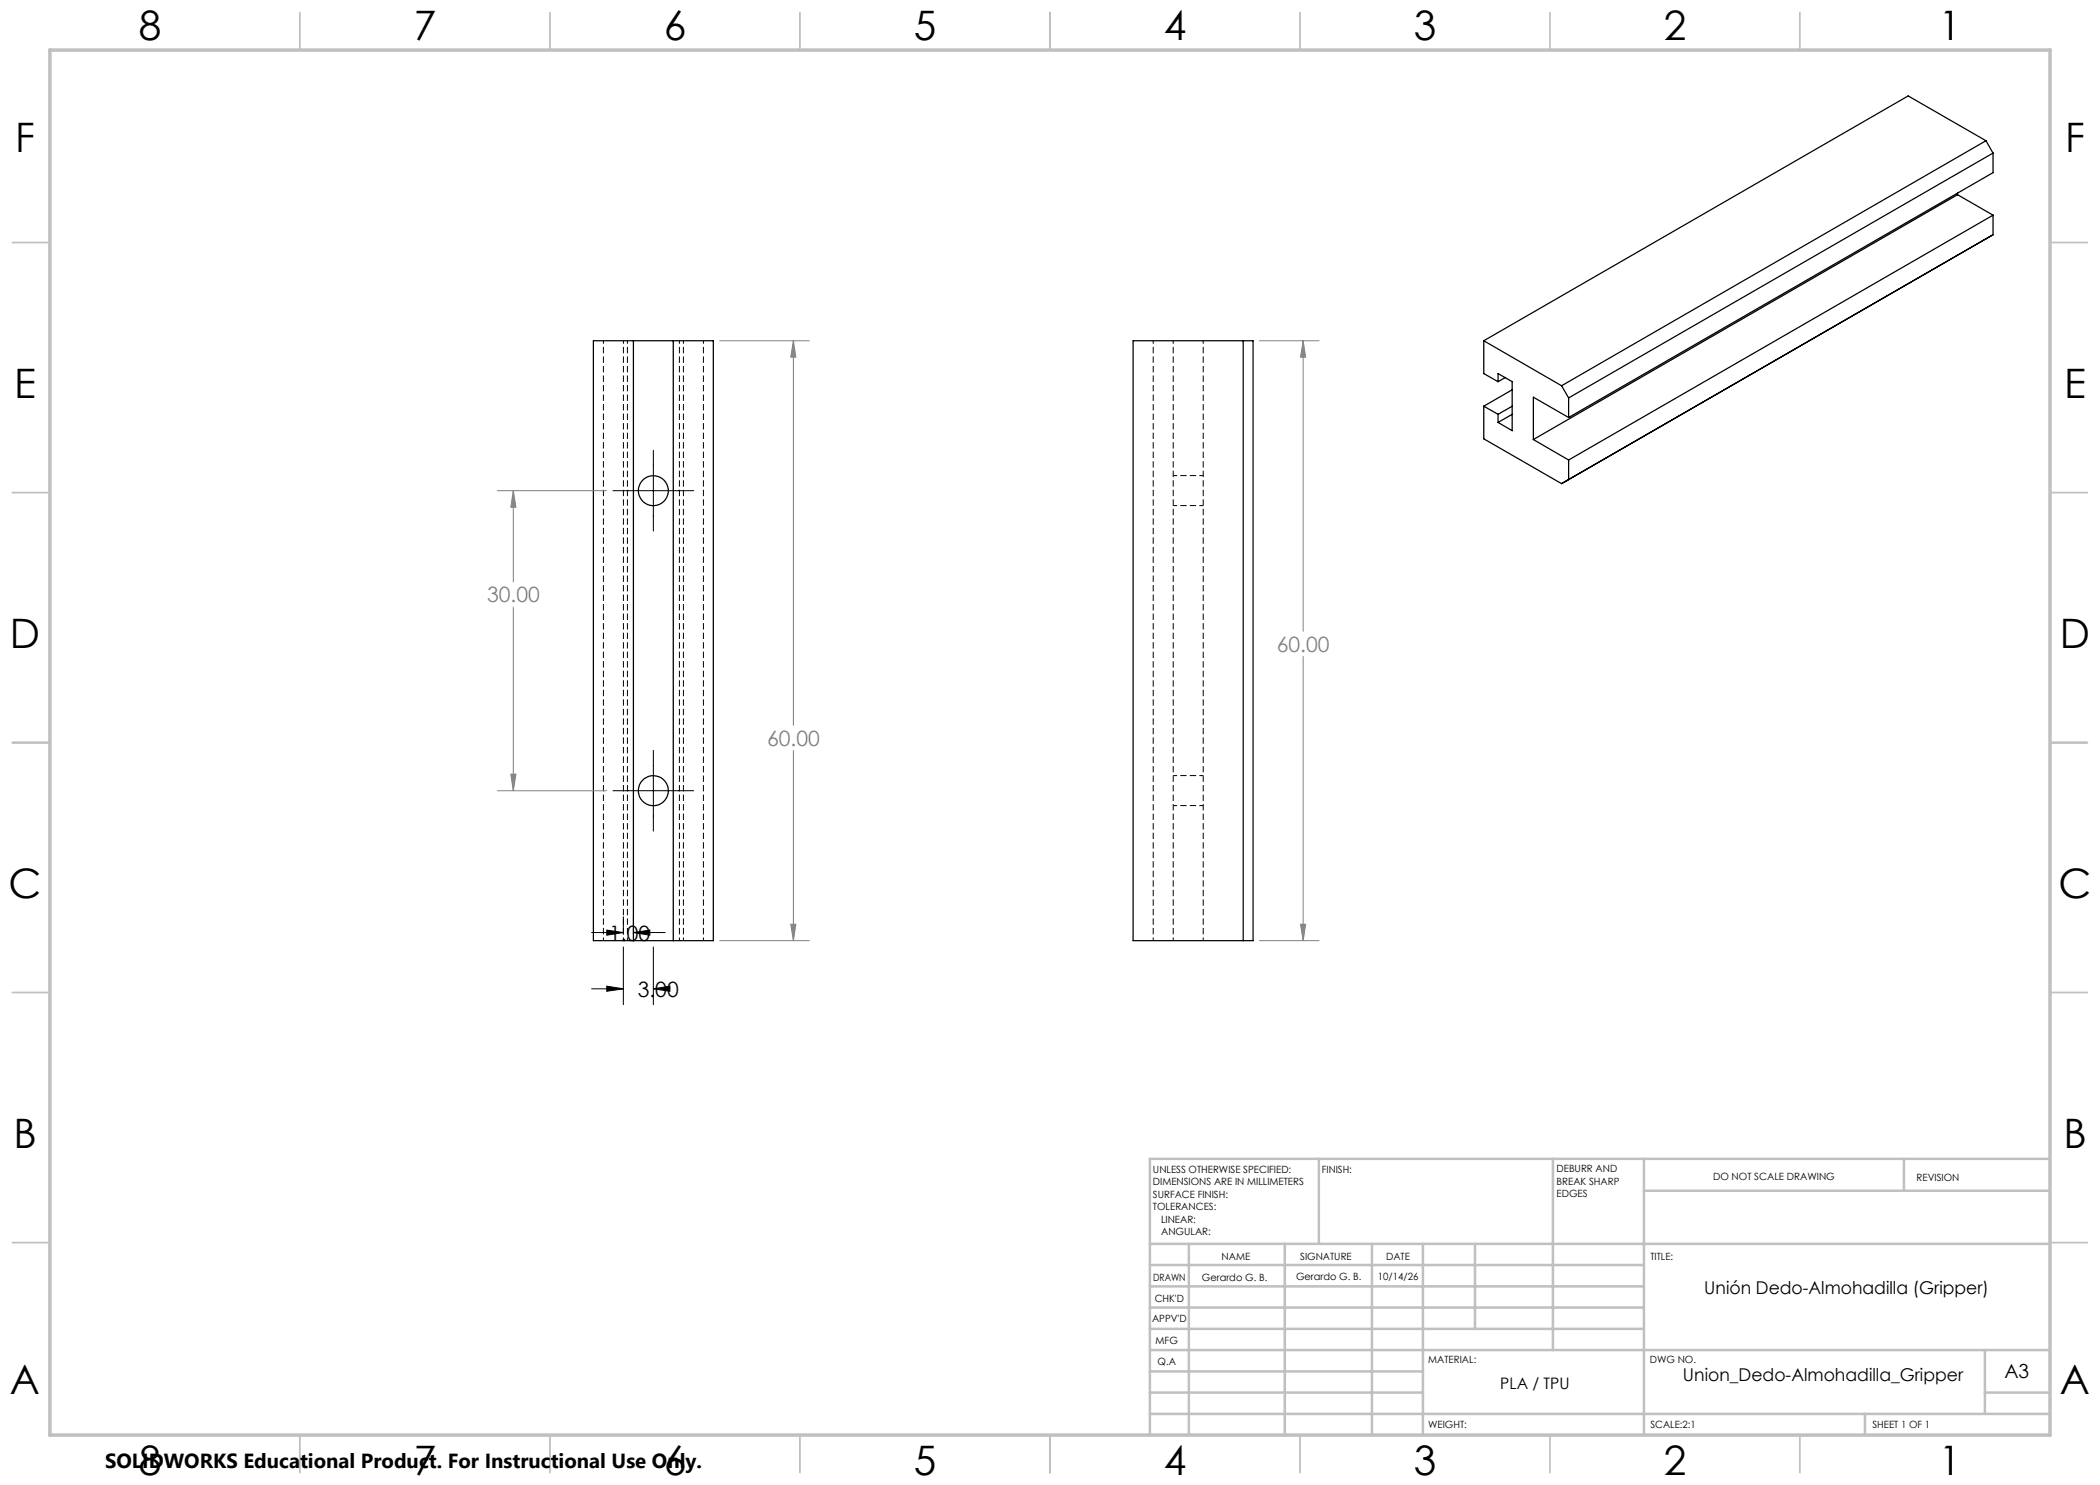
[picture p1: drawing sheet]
<svg xmlns="http://www.w3.org/2000/svg" width="420mm" height="297mm" viewBox="0 0 420 297" stroke-linecap="round" stroke-linejoin="round" font-family="sans-serif">
<g fill="none" stroke="#000" stroke-width=".25">
<path d="M391.5 38.9l-84.8 49M391.5 38.6v.3M391.5 38.9l7.1 4.1M397.2 28.1l-84.9 49M397.2 28.1l1.4 2.5M397.2 28.1l-15.6-8.9-84.8 49M398.6 30.6l-84.9 49M398.6 30.6v3.9l-84.9 49M398.6 43v4M398.6 43l-84.9 49M398.6 47l-86.3 49.7M398.6 47l-1.4 .8"/>
<path d="M118.7 68.2h24v119.9h-24zM126.7 68.2v119.9M134.7 68.2v119.9M226.6 68.2h24v119.9h-24zM248.6 68.2v119.9M296.8 68.2v6.5l2.8 1.6M296.8 68.2l15.5 8.9M299.6 76.3v-1.6l2.8 1.6v9.8l-2.8-1.6M301 75.5l-1.4 .8M302.4 78l-5.6 3.2M312.3 77.1l1.4 2.5M313.7 79.6v3.9"/>
<path d="M296.8 81.2v6.6l15.5 8.9M296.8 81.2l2.8 1.7M299.6 82.9v1.6M302.4 82.9l-2.8 1.6M302.4 81.2l-2.8 1.7M306.7 87.9l7 4.1M313.7 92v3.9l-1.4 .8M313.7 83.5l-7-4.1v8.5"/>
<circle cx="130.7" cy="98.1" r="3"/>
<circle cx="130.7" cy="158.1" r="3"/>
</g>
<path d="M124.7 68.1v120M125.5 68.1v120M135.9 68.1v120M136.7 68.1v120M140.7 68.1v120M230.6 68.1v120M234.6 68.1v120M240.6 68.1v120M120.7 188.1v-120" fill="none" stroke="#000" stroke-width=".2" stroke-dasharray="1.3 .6" stroke-dashoffset=".6" stroke-linecap="butt"/>
<path d="M240.6 95.1h-6M234.6 101.1h6M240.6 155.1h-6M234.6 161.1h6" fill="none" stroke="#000" stroke-width=".2" stroke-dasharray="1.3 .6" stroke-dashoffset=".5" stroke-linecap="butt"/>
<path d="M251.9 68.2h11.9M260.6 68.2l.5 3.2h-1zM260.6 68.2v58.1M260.6 131.3v56.8M251.9 188.1h11.9" fill="none" stroke="#808080" stroke-width=".2"/>
<g fill="none" stroke="#c0c0c0" stroke-width=".35">
<path d="M60 2.5v7.5M110 2.5v7.5M160 2.5v7.5M210 2.5v7.5M260 2.5v7.5M310 2.5v7.5M360 2.5v7.5M2.5 48.5h7.5M410 48.5h7.5M2.5 98.5h7.5M410 98.5h7.5M2.5 148.5h7.5"/>
<path d="M410 148.5h7.5M2.5 198.5h7.5M410 198.5h7.5M2.5 248.5h7.5M410 248.5h7.5M60 287v7.5M110 287v7.5M160 287v7.5M210 287v7.5M260 287v7.5M310 287v7.5M360 287v7.5"/>
</g>
<g fill="none" stroke="#c0c0c0" stroke-width=".5">
<path d="M263.8 231.8v17M310.6 231.8v38.2M328.8 231.8v55.2M328.8 238.2h81.2M380.8 231.8v6.4M410 231.8h-180v55.2M230 248.8h180M230 257.3h98.8M230 253h98.8M237.8 248.8v38.2M257 248.8v38.2M274.4 248.8v38.2"/>
<path d="M284.6 248.8v38.2M295 248.8v17M230 265.8h98.8M230 261.5h98.8M230 278.5h54.6M230 274.3h54.6M230 270h180M397 278.5h13M397 270v12.8M230 282.8h180M373 282.8v4.2"/>
</g>
<path d="M10 10h400v277h-400z" fill="none" stroke="#c0c0c0" stroke-width=".7"/>
<path d="M260.6 68.2l.5 3.2h-1z" fill="#808080"/>
<path d="M260.1 184.9h1l-.5 3.2z" fill="none" stroke="#808080" stroke-width=".2"/>
<path d="M260.1 184.9h1l-.5 3.2z" fill="#808080"/>
<path d="M118.3 197.8h6.4M118.3 186.5h6.4M121.4 197.2l3.3 .6-3.3 .5zM121.4 186l3.3 .5-3.3 .5zM124.7 183.3v3.6M124.7 189.4v11.5M126.7 186.5l3.3-.5v1zM126.7 183.3v3.6M126.7 186.5h6.3M130.7 197.8h.1M130.7 197.8l3.3-.6v1.1zM130.7 189.4v11.5" fill="none" stroke="#000" stroke-width=".2"/>
<path d="M121.4 197.2l3.3 .6-3.3 .5zM121.4 186l3.3 .5-3.3 .5zM126.7 186.5l3.3-.5v1zM130.7 197.8l3.3-.6v1.1z" fill="#000"/>
<path d="M99.5 98.1h21.8M102.7 98.1v18.3M102.7 121.4v36.7M99.5 158.1h21.8M102.2 154.8h1l-.5 3.3z" fill="none" stroke="#808080" stroke-width=".2"/>
<path d="M102.2 154.8h1l-.5 3.3z" fill="#808080"/>
<path d="M102.7 98.1l.5 3.4h-1z" fill="none" stroke="#808080" stroke-width=".2"/>
<path d="M102.7 98.1l.5 3.4h-1z" fill="#808080"/>
<path d="M143.9 68.2h18M158.7 68.2l.5 3.2h-1zM158.7 68.2v76.9M158.7 150.1v38M143.9 188.1h18" fill="none" stroke="#808080" stroke-width=".2"/>
<path d="M158.7 68.2l.5 3.2h-1z" fill="#808080"/>
<path d="M158.2 184.9h1l-.5 3.2z" fill="none" stroke="#808080" stroke-width=".2"/>
<path d="M158.2 184.9h1l-.5 3.2z" fill="#808080"/>
<path d="M122.6 98.1h16.1M130.7 90.1v16.1M122.6 158.1h16.1M130.7 150.1v16.1" fill="none" stroke="#000" stroke-width=".2"/>
<g font-size="8.1">
<text x="27.7" y="8">8</text>
<text x="82.7" y="8">7</text>
<text x="132.7" y="8">6</text>
<text x="182.7" y="8">5</text>
<text x="232.7" y="8">4</text>
<text x="282.7" y="8">3</text>
<text x="332.7" y="8">2</text>
<text x="387.7" y="8">1</text>
<text x="3" y="30.4">F</text>
<text x="413" y="30.4">F</text>
<text x="2.8" y="79.6">E</text>
<text x="412.8" y="79.6">E</text>
<text x="2" y="129.6">D</text>
<text x="412" y="129.6">D</text>
<text x="1.7" y="179.6">C</text>
<text x="411.7" y="179.6">C</text>
<text x="2.7" y="229.6">B</text>
<text x="412.7" y="229.6">B</text>
<text x="2" y="278.9">A</text>
<text x="412" y="278.9">A</text>
<text x="27.7" y="295">8</text>
<text x="82.7" y="295">7</text>
<text x="132.7" y="295">6</text>
<text x="182.7" y="295">5</text>
<text x="232.7" y="295">4</text>
<text x="282.7" y="295">3</text>
<text x="332.7" y="295">2</text>
<text x="387.7" y="295">1</text>
</g>
<g font-size="4.2" fill="#808080">
<text x="97.4" y="120.5">30.00</text>
<text x="255.4" y="130.4">60.00</text>
<text x="153.4" y="149.2">60.00</text>
</g>
<g font-size="4.2">
<text x="121.8" y="188.1">1.00</text>
<text x="127.5" y="199.3">3.00</text>
</g>
<text font-size="4.1" x="21" y="293.7">SOLIDWORKS Educational Product. For Instructional Use Only.</text>
<text font-size="3.9" x="400.9" y="275.5">A3</text>
<g font-size="3.5">
<text x="340.9" y="258.8">Unión Dedo-Almohadilla (Gripper)</text>
<text x="336.6" y="276.2">Union_Dedo-Almohadilla_Gripper</text>
</g>
<text font-size="3.2" x="300.1" y="277.9">PLA / TPU</text>
<g font-size="2">
<text x="230.6" y="234.6">UNLESS OTHERWISE SPECIFIED:</text>
<text x="230.6" y="237.1">DIMENSIONS ARE IN MILLIMETERS</text>
<text x="230.6" y="239.6">SURFACE FINISH:</text>
<text x="264.4" y="234.6">FINISH:</text>
<text x="311.3" y="234.5">DEBURR AND</text>
<text x="311.3" y="237">BREAK SHARP</text>
<text x="311.3" y="239.5">EDGES</text>
<text x="342.6" y="236">DO NOT SCALE DRAWING</text>
<text x="383.3" y="236.2">REVISION</text>
<text x="230.6" y="242.1">TOLERANCES:</text>
<text x="232.2" y="244.6">LINEAR:</text>
<text x="232.2" y="247.1">ANGULAR:</text>
<text x="244.3" y="252">NAME</text>
<text x="260" y="251.9">SIGNATURE</text>
<text x="277.2" y="251.9">DATE</text>
<text x="330.1" y="251.9">TITLE:</text>
<text x="230.6" y="256.1">DRAWN</text>
<text x="240.4" y="256.1">Gerardo G. B.</text>
<text x="259.2" y="255.9">Gerardo G. B.</text>
<text x="275.6" y="255.9">10/14/26</text>
<text x="230.9" y="260.3">CHK'D</text>
<text x="230.4" y="264.4">APPV'D</text>
<text x="231.1" y="268.8">MFG</text>
<text x="231.5" y="273">Q.A</text>
<text x="285.6" y="272.5">MATERIAL:</text>
<text x="330" y="272.5">DWG NO.</text>
<text x="285.6" y="285.5">WEIGHT:</text>
<text x="330.1" y="285.6">SCALE:2:1</text>
<text x="374.5" y="285.6">SHEET 1 OF 1</text>
</g>
</svg>
